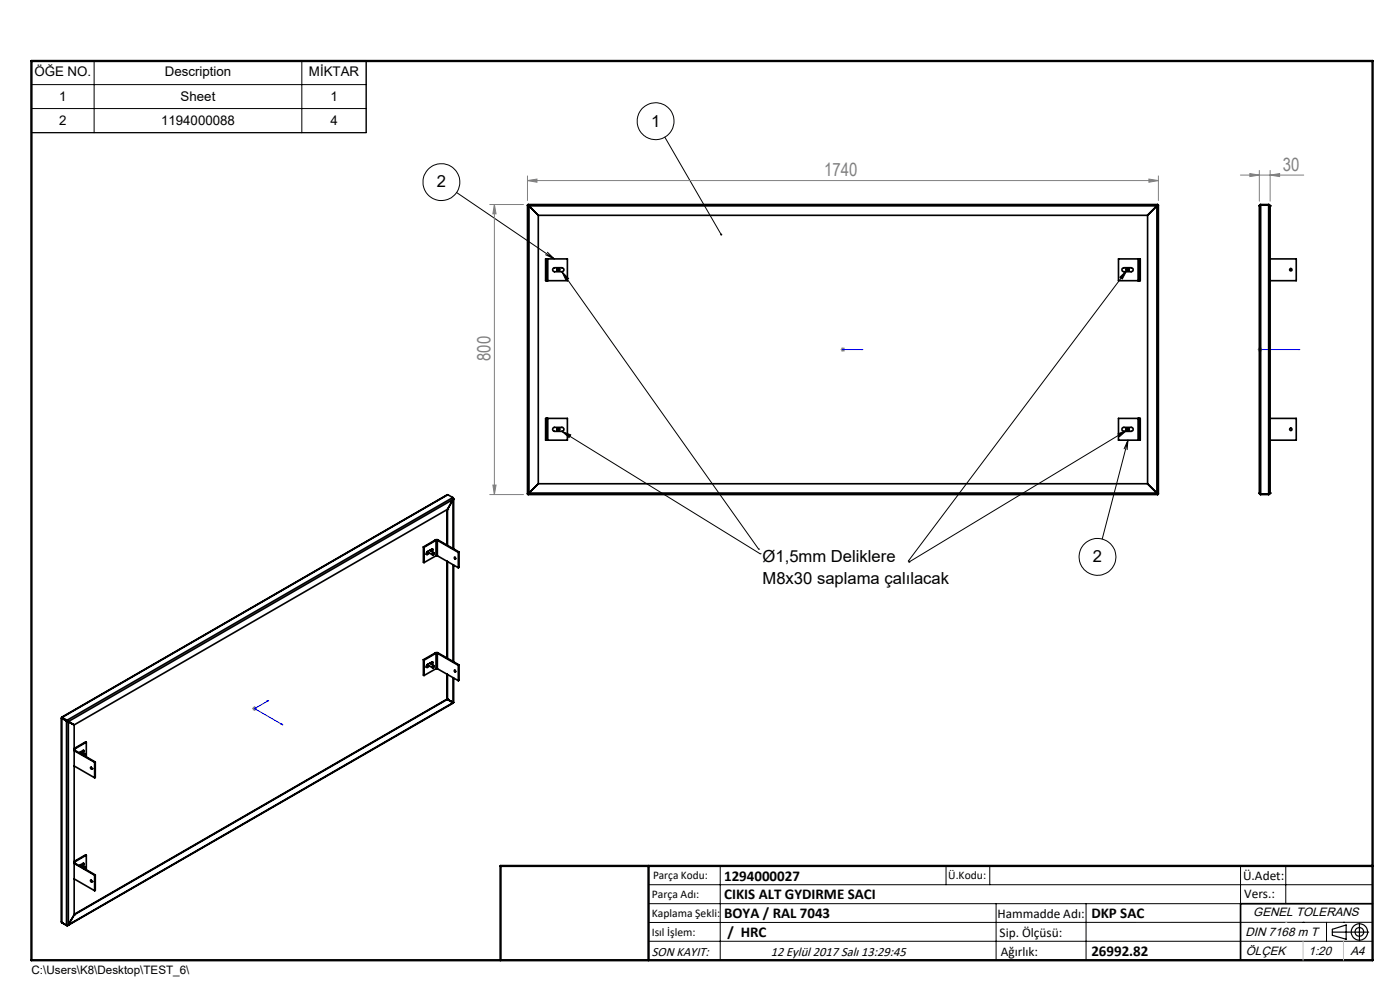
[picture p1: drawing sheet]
<svg xmlns="http://www.w3.org/2000/svg" width="297mm" height="210mm" viewBox="0 0 297 210" stroke-linecap="round" stroke-linejoin="round" font-family="sans-serif">
<g fill="none" stroke="#000" stroke-width=".21">
<path d="M6.7 12.8h71v15.3h-71zM6.7 17.9h71M20 12.8v15.3M64 12.8v15.3M6.7 23h71M141 29.1l12 20.7M96.9 40.8l20.7 14.1M115.7 54l1.9 .9M116.1 53.5l1.5 1.4M119.2 57.6l1.4 1.5-.5 .4zM119.2 57.6l41.7 58.9M237.6 58.8l1.4-1.4-.9 1.8z"/>
<path d="M239 57.4l-46.3 61.6M119.2 91.5l1.9 .7-.4 .6zM119.2 91.5l42.1 26M237.2 92l1.9-.7-1.6 1.3zM239.1 91.3l-46.3 27.9M239.3 93.4l-5.5 21M239.3 93.4l-.2 2M239.3 93.4l-.8 1.8M160.9 116.5h.1M161.3 117.5h.1M192.7 119h.1M192.8 119.2h.1"/>
<path d="M137.6 187.7h153.6M137.6 191.7h153.6M137.6 199.7h153.6M152.8 183.7v20M200.7 183.7v4M210 183.7v4M211.3 191.7v12M230.4 191.7v12M263.2 183.7v20M272.8 183.7v8M276.4 195.6h.1M281.4 195.6v4.1"/>
<path d="M285 195.6h.1M291.2 195.6l-153.6 .1"/>
<circle cx="93.6" cy="38.6" r="3.9"/>
<circle cx="139.1" cy="25.7" r="3.9"/>
<circle cx="232.8" cy="118.1" r="3.9"/>
</g>
<g fill="none" stroke="#000" stroke-width=".25">
<path d="M282.6 197.7h7.8M282.6 197.1l3-.9v3l-3-.8zM288.4 195.8v3.8M106.2 203.7h185"/>
<circle cx="288.4" cy="197.7" r="1.74"/>
<circle cx="288.4" cy="197.7" r=".93"/>
</g>
<path d="M178.7 74.1h.2zM178.8 74.1h.1M178.8 74.1h4.3M183.1 74.1h-.5h.5M267.2 74.1h.2zM267.3 74.1h.1M267.3 74.1h8.5M275.8 74.1h-.5h.5M56.6 148.7l.4-.1-.2 .2zM57 148.6l-3 1.7 6 3.5M59.6 153.6l.2-.1 .2 .3z" fill="none" stroke="#00f" stroke-width=".21"/>
<g fill="none" stroke="#808080" stroke-width=".21">
<path d="M111.9 38.3l2-.3v.7zM111.9 37.3v5.2M111.9 38.3h133.8M243.7 38l2 .3-2 .4zM245.7 37.3v5.2M263.1 37.1h13.5M265.1 36.8l2.1 .3-2.1 .4zM267.2 36.2v6.5M269.5 37.1l2-.3v.7zM269.5 36.2v6.5M103.9 43.4h7.2M104.9 43.4l.3 2h-.6z"/>
<path d="M104.9 43.4v61.5M178.3 74.1h1M178.5 73.8l.7 .7M178.8 73.7v.9M179.2 73.8l-.7 .7M266.8 74.1h1M266.9 73.8l.8 .7M267.3 73.7v.9M267.7 73.8l-.8 .7M103.9 104.9h7.2M104.6 102.9h.6l-.3 2zM53.5 150.3h1"/>
<path d="M53.7 150l.7 .7M54 149.8v1M54.4 150l-.7 .7"/>
</g>
<path d="M291.2 191.7h-28v12" fill="none" stroke="#000" stroke-width=".35"/>
<path d="M6.7 12.9h284.5v190.8h-284.5zM137.6 183.7v20M291.2 183.7h-185v20" fill="none" stroke="#000" stroke-width=".5"/>
<path d="M276.4 199.7v4M285 199.7v4" fill="none" stroke="#c0c0c0" stroke-width=".21"/>
<path d="M272.8 195.6h.1" fill="none" stroke="#c0c0c0" stroke-width=".25"/>
<path d="M119.2 57.6l1.4 1.5-.5 .4zM237.6 58.8l1.4-1.4-.9 1.8zM237.2 92l1.9-.7-1.6 1.3zM119.2 91.5l1.9 .7-.4 .6zM152.9 49.6a.22 .22 0 0 0-.1 .3 .22 .22 0 0 0 .3 0l-.1-.1 .2 .1v-.2z" fill="#000"/>
<g fill="#00f">
<path d="M182.6 74.1h.5zM178.7 74.1h.2z"/>
<path d="M267.2 74.1h.2zM275.3 74.1h.5z"/>
<path d="M56.6 148.7l.2 .1 .2-.2zM59.6 153.6l.4 .2-.2-.3z"/>
</g>
<g fill="#808080">
<path d="M265.1 36.8l2.1 .3-2.1 .4zM269.5 37.1l2-.3v.7z"/>
<path d="M104.9 43.4l.3 2h-.6zM104.6 102.9h.6l-.3 2z"/>
<path d="M111.9 38.3l2-.3v.7zM243.7 38l2 .3-2 .4z"/>
</g>
<g fill="none" stroke="#000" stroke-width=".35">
<path d="M111.9 43.5l.3 .2M111.9 43.5v61.3M111.9 43.5h.1M112 43.4l.2 .3M112 43.5l.2 .2M112 43.4h133.6M112 43.4v.1M112.2 43.7h.1M112.2 43.7v60.9M112.2 43.7l2 2M112.2 43.7h133.2M114.2 45.7v56.9"/>
<path d="M114.2 45.7h129.2M116 59.5h.2M116 54.9h.2M116 54.9h-.3v4.6h.3M116 54.9v4.6M116.2 54.9h4.2v4.6h-4.2M116.2 54.9v4.6M117.3 57l.4-.2h1.5a.42 .42 0 0 1 .4 .4 .42 .42 0 0 1-.4 .4h-1.5a.42 .42 0 0 1-.4-.6zM238.1 56.9l.3-.1h1.6a.42 .42 0 0 1 .4 .4 .42 .42 0 0 1-.4 .4h-1.6a.41 .41 0 0 1-.4-.2 .41 .41 0 0 1 .1-.5zM241.4 54.9h.3M241.4 59.5h.3M241.4 54.9v4.6"/>
<path d="M241.4 54.9h-4.1v4.6h4.1M241.7 54.9h.2v4.6h-.2M241.7 54.9v4.6M243.5 45.7v56.9M245.4 43.7h.1M245.4 43.7v60.9M245.4 43.7l-1.9 2M245.6 43.4l-.2 .3M245.6 43.5l-.2 .2M245.6 43.4v.1M245.6 43.5h.1M245.7 43.5l-.3 .2"/>
<path d="M245.7 43.5v61.3M267.2 43.7v60.9M267.4 43.5l-.2 .2M267.4 43.4l-.2 .3M267.4 43.5v.1M267.4 43.5h1.7M267.4 43.4h1.7M267.4 43.4v61.5M269.1 43.5l.4 .2M269.1 43.4l.4 .3M269.1 43.5l.1 .1M269.1 43.4v61.5"/>
<path d="M269.5 43.7h.1M269.5 54.9h5.5v4.6h-5.5M269.5 43.7v60.9M116 93.4h.2M116 88.8h.2M116 88.8h-.3v4.6h.3M116 88.8v4.6M116.2 88.8h4.2v4.6h-4.2M116.2 88.8v4.6M117.4 90.7h1.8a.42 .42 0 0 1 .4 .4 .42 .42 0 0 1-.4 .4h-1.5a.45 .45 0 0 1-.4-.3 .45 .45 0 0 1 .1-.5zM238.1 90.8l1.9-.1a.42 .42 0 0 1 .4 .4 .42 .42 0 0 1-.4 .4h-1.6a.43 .43 0 0 1-.4-.3 .43 .43 0 0 1 .1-.4zM241.4 88.8h.3"/>
<path d="M241.4 93.4h.3M241.4 88.8h-4.1v4.6h4.1M241.4 88.8v4.6M241.7 88.8h.2v4.6h-.2M241.7 88.8v4.6M269.5 88.8h5.5v4.6h-5.5M89.8 116v3.3h.2M89.8 116l.2 .1M90 116.1v3.2M90.5 117.5l-.1 .1M90.5 117.5l.2 .1M90.8 116.9v.3l1 .5"/>
<path d="M91 117.3l-.5 .2M91.1 117.3l-.4 .3M91.2 116.7l.8 .6M91.7 117l.2-.3-.1-.3-1.2 .6-.2 .5 .3 .1M91.7 116.4l-.2 .5M92.1 117.4a.21 .21 0 0 0-.3 0 .21 .21 0 0 0 .1 .3M92.4 114.5h.5M92.4 114.5l-2.6 1.5M92.4 114.5l.1 .1M92.5 114.6h.3M92.5 117.9h.3M92.5 114.6v3.3"/>
<path d="M92.5 114.6l-2.5 1.5M92.5 117.9l-2.5 1.4M92.8 114.6v3.3M92.8 114.6l4.4 2.6M92.8 117.9l4.4 2.5M92.9 114.5l-.1 .1M92.9 114.5l4.5 2.6M94.8 108.1v7.5M94.8 119.1v20.5M94.9 108h.1M94.9 108l-79.2 45.8M94.9 108v7.7"/>
<path d="M94.9 119.1v20.5M95 104.9l-81.9 47.2M95 104.9l-81.8 47.3M95 104.9l1.1 .6M96.1 105.5v.4M96.1 105.5l-81.9 47.3M96.1 105.5v.1M96.1 105.9h.1M96.1 105.6v.3M96.1 105.9l-81.6 47.2M96.1 105.9l-1.2 2.1M96.1 105.6h.1"/>
<path d="M96.1 105.9v10.5M96.1 119.8v20.5M96.2 105.8v10.6M96.2 119.9v20.5M96.5 118.2l.2 .3M97.2 117.2v3.2M97.4 117.1v3.3h-.2M97.4 117.1l-.2 .1M111.9 104.8h.1M112 104.8v.1M112 104.9h133.6M112.2 104.6l-.3 .2"/>
<path d="M112.2 104.6l-.2 .2M112.2 104.6l-.2 .3M112.2 104.6h.1M112.2 104.6h133.2M114.2 102.6l-2 2M114.2 102.6h129.2M243.5 102.6l1.9 2M245.4 104.6l.3 .2M245.4 104.6l.2 .2M245.4 104.6l.2 .3M245.4 104.6h.1M245.6 104.8v.1"/>
<path d="M245.6 104.8h.1M267.2 104.6l.2 .2M267.2 104.6l.2 .3M267.4 104.7v.1M267.4 104.8h1.7M267.4 104.9h1.7M269.2 104.7l-.1 .1M269.5 104.6l-.4 .2M269.5 104.6l-.4 .3M269.5 104.6h.1M89.8 139.9l.2 .1M89.8 139.9v3.3l.2 .1"/>
<path d="M92.4 138.5h.5M92.4 138.5l-2.6 1.4M92.4 138.5l.1 .1M92.5 138.6h.3M92.5 138.6l-2.5 1.4M92.5 138.6v3.2M92.8 138.6v3.2M92.8 138.6l4.4 2.5M92.9 138.5l-.1 .1M92.9 138.5l4.5 2.5M13 152.3l.1 43.4M13.1 152.3v.1"/>
<path d="M13.1 152.4v43.3M13.1 152.4l1 .6M13.1 152.3h.1M13.2 152.2l-.1 .1M13.2 152.3h.1M13.2 152.3l-.1 .1M13.2 152.3l1 .6M13.2 152.2v.1M13.2 152.2l1 .6M14.1 153l.4 .1M14.1 153v43.3M14.2 152.9l.2 .1"/>
<path d="M14.2 152.8l.3 .3M14.2 152.9l-.1 .1M14.2 152.8v.1M14.4 153l.1 .1M14.4 153l1.3 .8M14.5 153.1v43.1M15.6 153.7l.1 .1M15.7 159l.1 .1M15.7 153.8v40.3M15.7 159.2l4.4 2.5M15.7 159.1h.1M15.7 158.9h.1"/>
<path d="M15.8 158.9l-.1 .1M15.8 159.1l4.4 2.5M16.8 159.7l1-.5 .1 .2-.3 .4M16.9 159.6l-.1 .1M17.1 159.4l.9 .6M17.7 159.2l-.2 .5M18.3 157.4l-2.5 1.5M18.3 157.4v3.1M18.3 157.4h-.1l-2.5 1.4M90 140v3.3M90.5 141.5h-.1M90.5 141.5l.2 .1"/>
<path d="M90.8 140.9v.2l1 .6M91 141.2l-.5 .3M91.1 141.3l-.4 .3M91.2 140.7l.8 .5M91.7 141l.2-.4-.1-.2-1.3 .7a.23 .23 0 0 0-.1 .3 .23 .23 0 0 0 .3 .2M91.7 140.4l-.2 .5M91.9 141.6h.1M92.1 141.3a.2 .2 0 0 0-.3 0 .2 .2 0 0 0 .1 .3M92.1 141.3h.1M92.5 141.8h.3M92.5 141.8l-2.5 1.5M92.8 141.8l4.4 2.6"/>
<path d="M94.8 148.3h.1M94.8 148.3l-79.1 45.6M94.8 143v5.3M94.8 148.3l1.3 .7M94.9 148.3l1.2 .7M94.9 148.3l-79.2 45.8M94.9 143v5.3M95 148.4h.1M95 148.4l1.1 .6M96.1 149h.1M96.1 149l-81.7 47.3M96.1 149l-81.6 47.2"/>
<path d="M96.1 143.7v5.3M96.2 149h-.1M96.2 143.8v5.2M96.5 142.2l.2 .2M97.2 141.1v3.3M97.4 141l-.2 .1M97.4 141v3.3l-.2 .1M15.7 162.5l4.4 2.5M17.8 160.3l.2-.3v.4M18.1 160.2l-.2-.2-.2 .2M19.2 162.8l.3 .2-.1 .2-.2-.2zM19.3 162.8l.2 .2"/>
<path d="M19.5 163h.1M20.1 161.7v3.3M20.2 161.6l-.1 .1M20.2 161.6v3.3l-.1 .1M13.1 195.7l1 .6M13.2 195.7h.1M13.2 195.7l1 .6M14.2 196.3h.1M14.5 196.2l-.4 .1M14.5 196.2h.1M14.5 196.2l-.3 .1M15.7 194.1h.1"/>
<path d="M15.7 183h.1M15.7 194.1l-1.2 2.1M15.7 183.2l4.4 2.5M15.7 186.4l4.4 2.5M15.7 182.8l.1 .1M15.8 182.9h-.1M15.8 183l4.4 2.6M16.8 183.6l1-.5 .1 .3-.3 .3M16.9 183.6h-.1M17.1 183.4l.9 .5M17.7 183.1l-.2 .5M18.1 184.1l-.2-.2-.2 .2 .4-.1-.1 .3"/>
<path d="M18.3 181.4v3.1M18.3 181.4l-2.5 1.5M18.3 181.4l-.1-.1-2.5 1.4M19.3 186.7l.2 .3M19.5 187h.1M20.1 185.7v3.2M20.2 185.6v3.3h-.1M20.2 185.6l-.1 .1"/>
<circle cx="118.4" cy="57.2" r=".25"/>
<circle cx="118.4" cy="57.2" r=".31"/>
<circle cx="239.2" cy="57.2" r=".25"/>
<circle cx="239.2" cy="57.2" r=".31"/>
<circle cx="273.8" cy="57.2" r=".25"/>
<circle cx="118.4" cy="91.1" r=".25"/>
<circle cx="118.4" cy="91.1" r=".31"/>
<circle cx="239.2" cy="91.1" r=".25"/>
<circle cx="239.2" cy="91.1" r=".31"/>
<circle cx="273.8" cy="91.1" r=".25"/>
<circle cx="92" cy="117.5" r=".18"/>
<circle cx="96.5" cy="118.4" r=".18"/>
<circle cx="92" cy="141.5" r=".18"/>
<circle cx="96.5" cy="142.3" r=".18"/>
<circle cx="19.4" cy="186.9" r=".17"/>
</g>
<g font-size="3.9" fill="#808080">
<text x="174.8" y="37.4">1740</text>
<text x="272.2" y="36.2">30</text>
<text x="104" y="76.6" transform="rotate(-90 104 76.6)">800</text>
</g>
<g font-size="3.5">
<text x="138.1" y="26.8">1</text>
<text x="92.7" y="39.8">2</text>
<text x="161.8" y="119.3">Ø1,5mm Deliklere</text>
<text x="231.9" y="119.3">2</text>
<text x="161.8" y="123.8">M8x30 saplama çalılacak</text>
</g>
<g font-size="3.2">
<text x="153.6" y="190.8">CIKIS ALT GYDIRME SACI</text>
<text x="153.6" y="186.8">1294000027</text>
<text x="153.6" y="194.8">BOYA / RAL 7043</text>
<text x="231.5" y="194.8">DKP SAC</text>
<text x="154.3" y="198.8">/ HRC</text>
<text x="231.5" y="202.8">26992.82</text>
</g>
<g font-size="2.8">
<text x="7.3" y="16.1">ÖĞE NO.</text>
<text x="34.9" y="16.1">Description</text>
<text x="65.5" y="16.1">MİKTAR</text>
<text x="12.5" y="21.5">1</text>
<text x="38.3" y="21.5">Sheet</text>
<text x="70.1" y="21.5">1</text>
<text x="12.5" y="26.6">2</text>
<text x="34.2" y="26.6">1194000088</text>
<text x="70.1" y="26.6">4</text>
<text x="263.7" y="186.7">Ü.Adet:</text>
<text x="263.9" y="190.5">Vers.:</text>
<text x="211.6" y="194.8">Hammadde Adı:</text>
<text x="138.3" y="202.8">SON KAYIT:</text>
<text x="163.5" y="202.8">12 Eylül 2017 Salı 13:29:45</text>
<text x="212.1" y="198.7">Sip. Ölçüsü:</text>
<text x="212.3" y="202.7">Ağırlık:</text>
</g>
<g font-size="2.6">
<text x="265.9" y="194.4">GENEL TOLERANS</text>
<text x="264.2" y="198.5">DIN 7168 m T</text>
<text x="264.3" y="202.6">ÖLÇEK</text>
<text x="277.6" y="202.6">1:20</text>
<text x="286.5" y="202.6">A4</text>
</g>
<g font-size="2.5">
<text x="138.3" y="190.5">Parça Adı:</text>
<text x="138.5" y="186.5">Parça Kodu:</text>
<text x="201.2" y="186.5">Ü.Kodu:</text>
<text x="138.3" y="194.5">Kaplama Şekli:</text>
<text x="138.3" y="198.6">Isıl İşlem:</text>
<text x="6.7" y="206.7">C:\Users\K8\Desktop\TEST_6\</text>
</g>
</svg>
